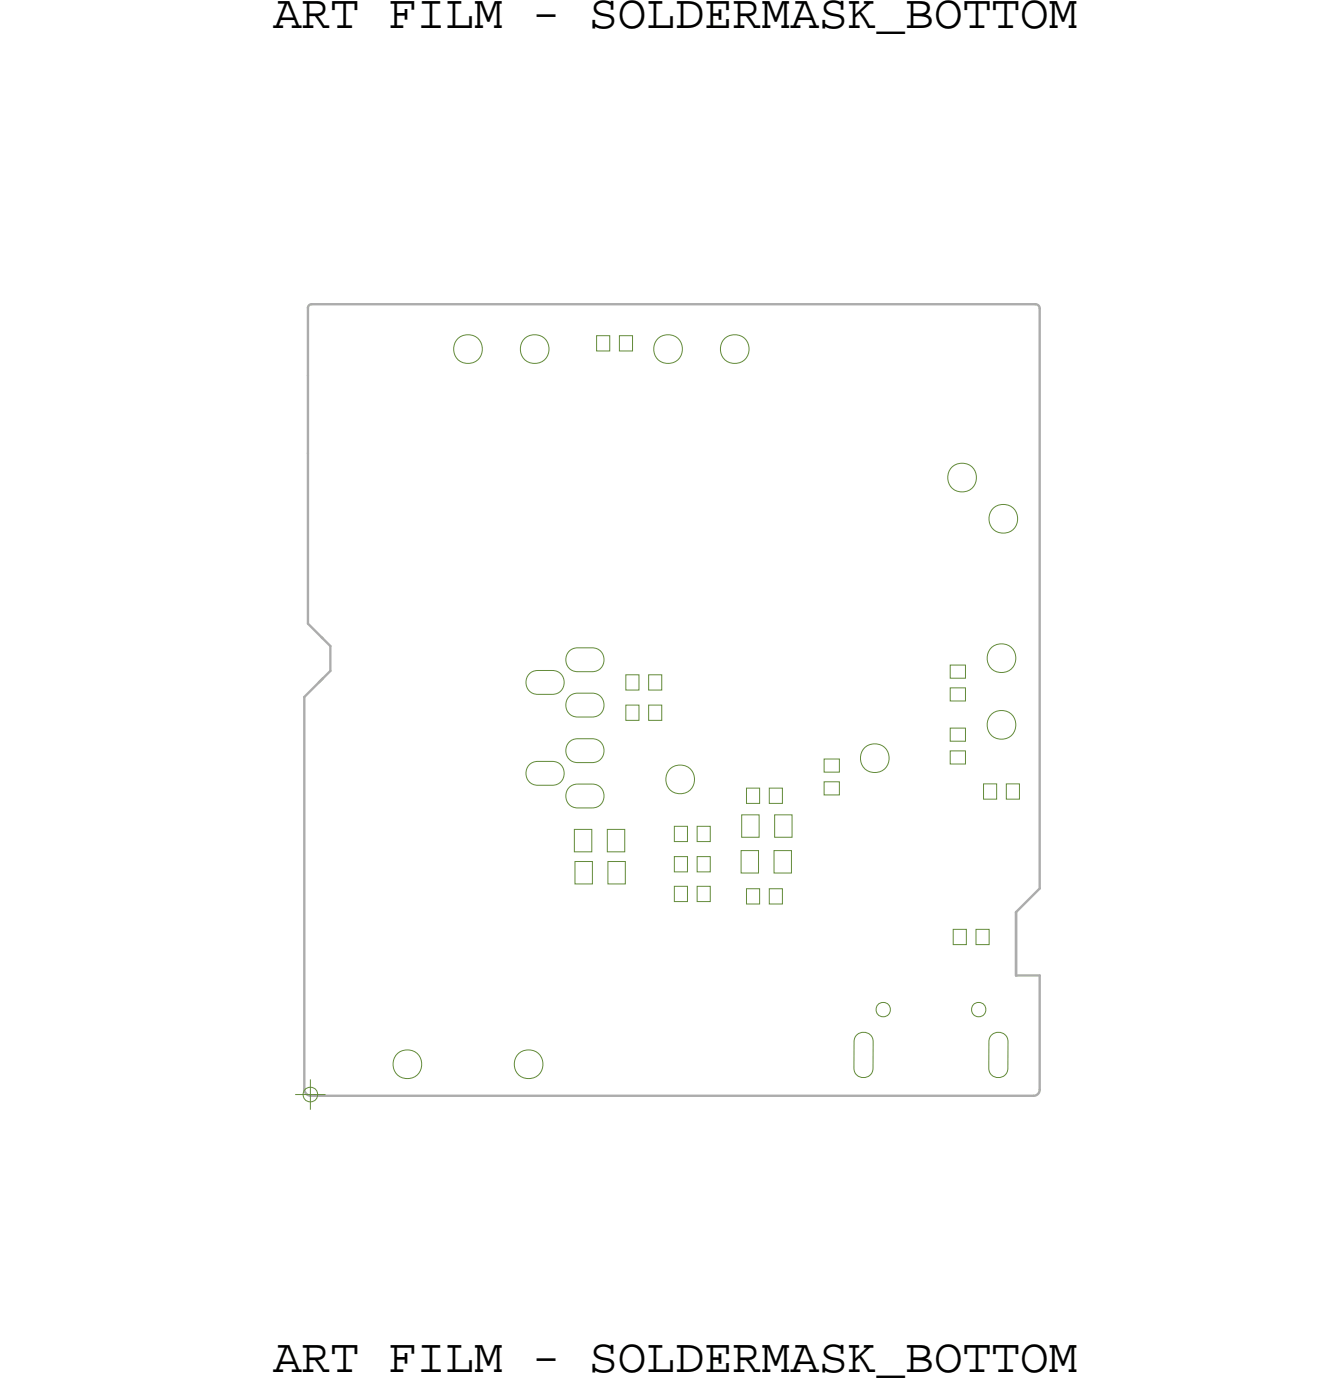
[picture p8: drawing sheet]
<svg xmlns="http://www.w3.org/2000/svg" width="56mm" height="59mm" viewBox="0 0 56 59" stroke-linecap="round" stroke-linejoin="round" font-family="sans-serif">
<!-- layer: Board Outline -->
<g fill="none" stroke="#acacac" stroke-width=".1">
<path d="M12.9 15.7v3.3zM12.9 19v7.1zM12.9 12.9v2.8zM13.1 12.8h30.3zM13.1 12.8l-.2 .1M43.4 12.8l.2 .1M43.6 12.9v24.3zM12.7 29.2v16.4zM12.9 26.1l.6 .6zM13.5 26.7l.3 .4zM13.5 28.4l-.8 .8zM13.8 28.1l-.4 .5z"/>
<path d="M13.8 27.1v1zM42.6 38.2v2.7zM42.6 38.2l1-1zM12.7 45.6l.1 .2 .2 .1M13 45.9h.2zM13.2 45.9h30.1zM42.6 40.9h1zM43.6 40.9v4.8zM43.6 45.7l-.1 .2h-.2"/>
</g>
<!-- layer: Nets -->
<g fill="none" stroke="#638b3a" stroke-width=".04">
<path d="M25 14.1h.5v.6h-.5zM26 14.1h.5v.6h-.5zM22.2 32l.3-.1h.6l.4 .1 .1 .3v.3l-.1 .2-.4 .1h-.6l-.3-.1-.1-.2v-.3zM22.2 28.2l.3-.1h.6l.4 .1 .1 .3v.2l-.1 .3-.4 .1h-.6l-.3-.1-.1-.3v-.2zM23.9 33l.3-.1h.6l.3 .1 .2 .2v.3l-.2 .3-.3 .1h-.6l-.3-.1-.2-.3v-.3zM23.9 27.3l.3-.2h.6l.3 .2 .2 .2v.3l-.2 .2-.3 .1h-.6l-.3-.1-.2-.2v-.3zM23.9 31.1l.3-.1h.6l.3 .1 .2 .2v.3l-.2 .3-.3 .1h-.6l-.3-.1-.2-.3v-.3zM23.9 29.2l.3-.2h.6l.3 .2 .2 .2v.3l-.2 .2-.3 .1h-.6l-.3-.1-.2-.2v-.3zM24.1 34.8h.7v.9h-.7zM24.1 36.1h.7v.9h-.7zM25.4 34.8h.8v.9h-.8zM25.5 36.1h.7v.9h-.7z"/>
<path d="M26.2 28.3h.6v.6h-.6zM26.2 29.5h.6v.7h-.6zM27.2 29.5h.5v.7h-.5zM27.2 28.3h.5v.6h-.5zM28.3 34.6h.5v.7h-.5zM28.3 37.1h.5v.7h-.5zM28.3 35.9h.5v.6h-.5zM29.2 37.1h.6v.7h-.6zM29.2 34.6h.6v.7h-.6zM29.2 35.9h.6v.6h-.6zM31 35.6h.8v1h-.8zM31.1 34.1h.7v1h-.7z"/>
<path d="M31.3 33h.5v.7h-.5zM31.3 37.2h.5v.7h-.5zM32.2 33h.6v.7h-.6zM32.2 37.2h.6v.7h-.6zM32.4 35.6h.8v1h-.8zM32.5 34.1h.7v1h-.7zM34.5 32.8h.7v.5h-.7zM34.5 31.8h.7v.6h-.7zM39.8 28.8h.7v.6h-.7zM39.8 31.5h.7v.5h-.7zM39.8 27.9h.7v.5h-.7zM39.8 30.5h.7v.6h-.7z"/>
<path d="M39.9 38.9h.6v.7h-.6zM40.9 38.9h.5v.7h-.5zM41.2 32.9h.6v.6h-.6zM42.2 32.9h.5v.6h-.5zM35.9 43.4l.2-.1h.2l.2 .1 .1 .3v1.1l-.1 .2-.2 .1h-.2l-.2-.1-.1-.2v-1.1zM36.8 42.1l.2-.1 .2 .1 .1 .2-.1 .2-.2 .1-.2-.1-.1-.2zM40.8 42.1l.2-.1 .2 .1 .1 .2-.1 .2-.2 .1-.2-.1-.1-.2zM41.5 43.4l.2-.1h.3l.2 .1v.3v1.1l-.1 .2-.2 .1h-.2l-.2-.1-.1-.2v-1.1z"/>
<circle cx="19.6" cy="14.6" r=".6"/>
<circle cx="22.4" cy="14.6" r=".6"/>
<circle cx="28" cy="14.6" r=".6"/>
<circle cx="30.8" cy="14.6" r=".6"/>
<circle cx="28.5" cy="32.7" r=".6"/>
<circle cx="36.7" cy="31.8" r=".6"/>
<circle cx="40.3" cy="20" r=".6"/>
<circle cx="42" cy="27.6" r=".6"/>
<circle cx="42" cy="30.4" r=".6"/>
<circle cx="42" cy="21.7" r=".6"/>
<circle cx="17.1" cy="44.6" r=".6"/>
<circle cx="22.1" cy="44.6" r=".6"/>
</g>
<!-- layer: Drawing Origin -->
<path d="M12.4 45.9h1.2M12.8 45.7l.2-.1 .2 .1 .1 .2-.1 .2-.2 .1-.2-.1-.1-.2zM13 45.2v1.3" fill="none" stroke="#638b3a" stroke-width=".04"/>
<g font-size="2">
<text x="11.4" y="1.2">ART FILM - SOLDERMASK_BOTTOM</text>
<text x="11.4" y="57.5">ART FILM - SOLDERMASK_BOTTOM</text>
</g>
</svg>
